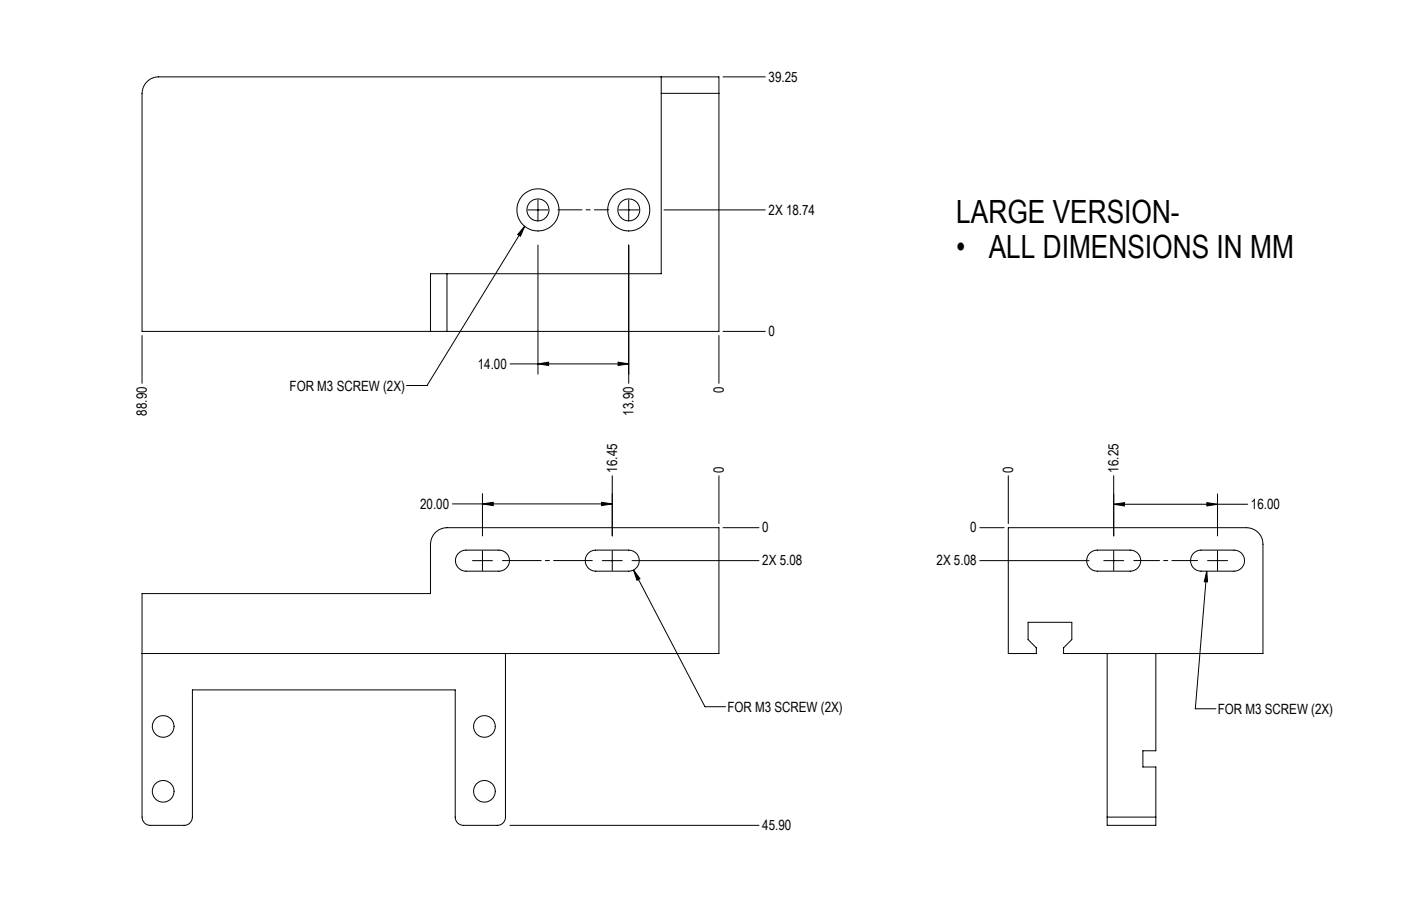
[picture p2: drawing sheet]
<svg xmlns="http://www.w3.org/2000/svg" width="432mm" height="279mm" viewBox="0 0 432 279" stroke-linecap="round" stroke-linejoin="round" font-family="sans-serif">
<g fill="none" stroke="#000" stroke-width=".31">
<path d="M203.8 23.7v5.1M203.8 28.8h17.8M203.8 28.8v55.6h-66M221.6 28.8v-5.1h-172.7a5.1 5.1 0 0 0-5.1 5.1v73.4h88.9M221.6 28.8v73.4h-83.8M222.8 23.7h13.1M161.7 69.8l-1.3 3-.8-.5zM161.7 69.8l-30.1 49.1h-6.3M162.7 64.7h6.2M165.8 61.7v6.1M165.8 75.6v39.8M190.7 64.7h6.2"/>
<path d="M193.8 75.6v42.6M193.8 61.7v6.1M204.6 64.7h31.3M137.8 84.4h-5.1v17.8M137.8 84.4v17.8M43.8 103.5v14.7M132.7 102.2h5.1M157.2 112.2h36.6M165.8 112.2l3.3-.5v1zM190.5 111.7l3.3 .5-3.3 .5zM221.6 103.5v14.7M222.8 102.2h13.1"/>
<path d="M139.4 155.4h49.3M148.7 155.4l3.3-.5v1zM148.7 152.2v13.1M185.4 154.9l3.3 .5-3.3 .5zM188.7 146.7v18.6M221.6 146.7v14.8M310.8 146.7v14.8M343.3 146.7v18.6M343.3 155.5l3.3-.5v1zM343.3 155.5h41.2M372 155l3.2 .5-3.2 .5zM375.2 152.3v13"/>
<path d="M141.1 170.9a3.3 3.3 0 0 1 2.5-1.2h10.2a3.2 3.2 0 0 1 3.2 3.2 3.2 3.2 0 0 1-3.2 3.2h-10.2a3.3 3.3 0 0 1-2.9-1.8 3.3 3.3 0 0 1 .4-3.4zM145.6 172.9h6.2M148.7 169.8v6.2M181.1 170.9a3.3 3.3 0 0 1 2.5-1.2h10.2a3.2 3.2 0 0 1 3.2 3.2 3.2 3.2 0 0 1-3.2 3.2h-10.2a3.3 3.3 0 0 1-2.9-1.8 3.3 3.3 0 0 1 .4-3.4zM185.6 172.9h6.2M188.7 169.8v6.2M194.8 172.9h39.1M195.3 175.8l1.9 2.7-.9 .5zM195.3 175.8l22 42.1h6.3M222.8 162.7h11.1M302 172.9h33.7M302 162.7h7.5"/>
<path d="M310.8 162.7h73.4a5.1 5.1 0 0 1 5.1 5.1v33.7h-61.5v-1.7l2.5-2.6v-5.3h-13.4v5.3l2.5 2.6v1.7h-8.6zM335.6 170.9a3.3 3.3 0 0 1 2.6-1.2h10.1a3.2 3.2 0 0 1 3.3 3.2 3.2 3.2 0 0 1-3.3 3.2h-10.1a3.3 3.3 0 0 1-3-1.8 3.3 3.3 0 0 1 .4-3.4zM340.2 172.9h6.2M343.3 169.8v6.2M367.6 170.9a3.3 3.3 0 0 1 2.6-1.2h10.1a3.2 3.2 0 0 1 3.3 3.2 3.2 3.2 0 0 1-3.3 3.2h-10.1a3.3 3.3 0 0 1-3-1.8 3.3 3.3 0 0 1 .4-3.4zM371.9 176.1l.3 3.4-1-.1zM371.9 176.1l-3.5 42.5h6.4M372.2 172.9h6.2M375.2 169.8v6.2M43.8 201.5h177.8v-38.8h-83.8a5.1 5.1 0 0 0-5.1 5.1v15.3h-88.9v68.9a2.53 2.53 0 0 0 2.5 2.5h10.5a2.59 2.59 0 0 0 2.5-2.5v-39.2h81v39.2a2.53 2.53 0 0 0 2.5 2.5h10.4a2.53 2.53 0 0 0 2.6-2.5v-50.5M341.2 201.5v50.5M356.2 201.5v30h-4v5h4v15.5"/>
<path d="M157.2 254.5h76.7M341.2 252v2.5h15v-2.5M341.2 252h15"/>
<circle cx="165.8" cy="64.7" r="3.4"/>
<circle cx="165.8" cy="64.7" r="6.5"/>
<circle cx="193.8" cy="64.7" r="6.5"/>
<circle cx="193.8" cy="64.7" r="3.4"/>
<circle cx="50.3" cy="224" r="3.4"/>
<circle cx="149.3" cy="224" r="3.3"/>
<circle cx="50.3" cy="244" r="3.4"/>
<circle cx="149.3" cy="244" r="3.3"/>
</g>
<path d="M349.4 172.9h19.7" fill="none" stroke="#000" stroke-width=".31" stroke-dasharray="15.2 1.3 1.3 1.3" stroke-dashoffset="7.3"/>
<path d="M154.9 172.9h27.7" fill="none" stroke="#000" stroke-width=".31" stroke-dasharray="15.2 1.3 1.3 1.3" stroke-dashoffset="3.3"/>
<path d="M172 64.7h15.7" fill="none" stroke="#000" stroke-width=".31" stroke-dasharray="15.2 1.3 1.3 1.3" stroke-dashoffset="7.8"/>
<g fill="#000">
<path d="M185.4 154.9l3.3 .5-3.3 .5zM148.7 155.4l3.3-.5v1zM165.8 112.2l3.3-.5v1zM190.5 111.7l3.3 .5-3.3 .5zM343.3 155.5l3.3-.5v1zM372 155l3.2 .5-3.2 .5z"/>
<path d="M195.3 175.8l1.9 2.7-.9 .5zM161.7 69.8l-1.3 3-.8-.5zM371.9 176.1l.3 3.4-1-.1z"/>
</g>
<g font-size="9.9">
<text x="294.7" y="68.8">LARGE VERSION-</text>
<text x="294.7" y="79.7">•</text>
<text x="304.7" y="79.7">ALL DIMENSIONS IN MM</text>
</g>
<g font-size="4.4">
<text x="236.9" y="25.2">39.25</text>
<text x="236.9" y="66.2">2X 18.74</text>
<text x="236.9" y="103.7">0</text>
<text x="147.3" y="113.7">14.00</text>
<text x="89.3" y="120.4">FOR M3 SCREW (2X)</text>
<text x="223.1" y="121.2" transform="rotate(-90 223.1 121.2)">0</text>
<text x="45.3" y="128.1" transform="rotate(-90 45.3 128.1)">88.90</text>
<text x="195.3" y="128.1" transform="rotate(-90 195.3 128.1)">13.90</text>
<text x="190.2" y="145.7" transform="rotate(-90 190.2 145.7)">16.45</text>
<text x="223.1" y="145.7" transform="rotate(-90 223.1 145.7)">0</text>
<text x="312.3" y="145.7" transform="rotate(-90 312.3 145.7)">0</text>
<text x="344.8" y="145.7" transform="rotate(-90 344.8 145.7)">16.25</text>
<text x="129.5" y="156.9">20.00</text>
<text x="385.5" y="157">16.00</text>
<text x="234.9" y="164.2">0</text>
<text x="299" y="164.2">0</text>
<text x="234.9" y="174.4">2X 5.08</text>
<text x="288.7" y="174.4">2X 5.08</text>
<text x="224.2" y="219.5">FOR M3 SCREW (2X)</text>
<text x="375.3" y="220.1">FOR M3 SCREW (2X)</text>
<text x="234.9" y="256">45.90</text>
</g>
</svg>
